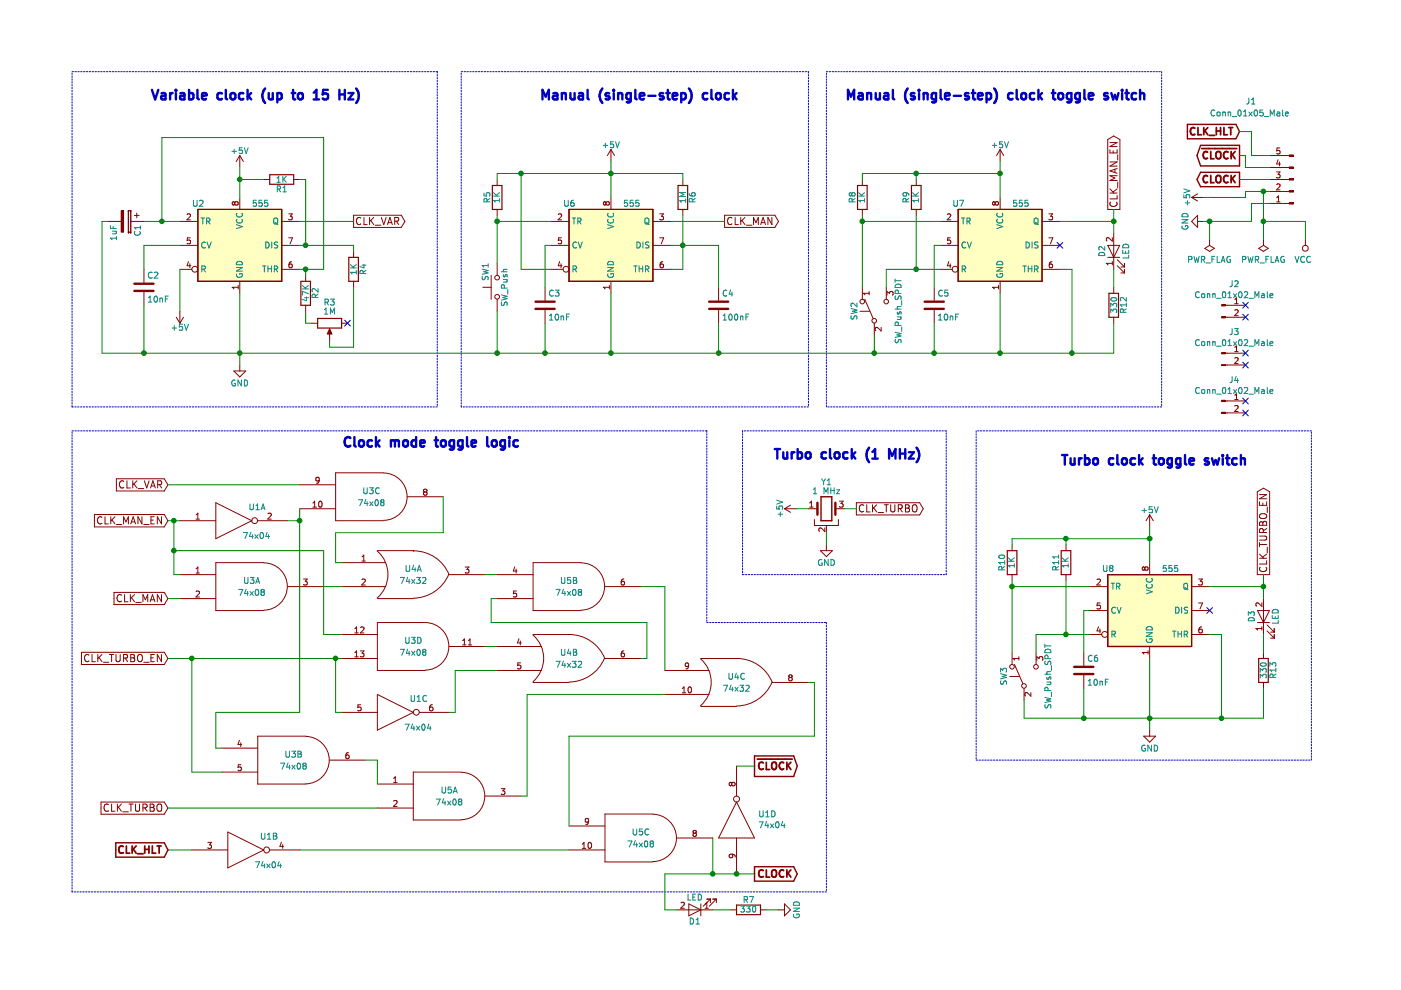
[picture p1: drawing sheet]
EESchema Schematic File Version 4
LIBS:Clock-cache
EELAYER 26 0
EELAYER END
$Descr A4 11693 8268
encoding utf-8
Sheet 1 1
Title "Clock Module"
Date "2018-04-12"
Rev "1"
Comp "Ruud van Falier"
Comment1 "SW3 is used to toggle turbo mode. While in manual mode, SW1 performs a single step."
Comment2 "and Manual (single-step) clock for debug purposes. SW2 is used to toggle manual mode,"
Comment3 "at a maximum speed of 15 Hz, Turbo (fast) clock that runs at a constant speed of 1 MHz"
Comment4 "The clock module can switch between different modes: Variable (slow) clock that can run"
$EndDescr
$Comp
L 74xx-Computer-Symbols:NE555 U2
U 1 1
P 2000 2050
F 0 "U2" H 1600 2400 50  0000 L CNN
F 1 "555" H 2100 2400 50  0000 L CNN
F 2 "Package_DIP:DIP-8_W7.62mm" H 2000 2050 50  0001 C CNN
F 3 "" H 2000 2050 50  0001 C CNN
	1    2000 2050
	1    0    0    -1  
$EndComp
$Comp
L 74xx-Computer-Symbols:CP C1
U 1 1
P 1050 1850
F 0 "C1" H 1075 1950 50  0000 L CNN
F 1 "1uF" H 1075 1750 50  0000 L CNN
F 2 "Capacitor_THT:CP_Radial_D5.0mm_P2.50mm" H 1088 1700 50  0001 C CNN
F 3 "" H 1050 1850 50  0001 C CNN
	1    1050 1850
	0    1    1    0   
$EndComp
$Comp
L 74xx-Computer-Symbols:+5V #PWR02
U 1 1
P 2000 1400
F 0 "#PWR02" H 2000 1250 50  0001 C CNN
F 1 "+5V" H 2000 1540 50  0000 C CNN
F 2 "" H 2000 1400 50  0001 C CNN
F 3 "" H 2000 1400 50  0001 C CNN
	1    2000 1400
	1    0    0    -1  
$EndComp
$Comp
L 74xx-Computer-Symbols:C C2
U 1 1
P 1200 2400
F 0 "C2" H 1225 2500 50  0000 L CNN
F 1 "10nF" H 1225 2300 50  0000 L CNN
F 2 "Capacitor_THT:C_Rect_L4.6mm_W2.0mm_P2.50mm_MKS02_FKP02" H 1238 2250 50  0001 C CNN
F 3 "" H 1200 2400 50  0001 C CNN
	1    1200 2400
	1    0    0    -1  
$EndComp
$Comp
L 74xx-Computer-Symbols:+5V #PWR01
U 1 1
P 1500 2600
F 0 "#PWR01" H 1500 2450 50  0001 C CNN
F 1 "+5V" H 1500 2740 50  0000 C CNN
F 2 "" H 1500 2600 50  0001 C CNN
F 3 "" H 1500 2600 50  0001 C CNN
	1    1500 2600
	-1   0    0    1   
$EndComp
$Comp
L 74xx-Computer-Symbols:POT R3
U 1 1
P 2750 2700
F 0 "R3" V 2575 2700 50  0000 C CNN
F 1 "1M" V 2650 2700 50  0000 C CNN
F 2 "Potentiometer_THT:Potentiometer_Piher_PT-6-V_Vertical" H 2750 2700 50  0001 C CNN
F 3 "" H 2750 2700 50  0001 C CNN
	1    2750 2700
	0    1    1    0   
$EndComp
$Comp
L 74xx-Computer-Symbols:R R1
U 1 1
P 2350 1500
F 0 "R1" V 2430 1500 50  0000 C CNN
F 1 "1K" V 2350 1500 50  0000 C CNN
F 2 "Resistor_THT:R_Axial_DIN0207_L6.3mm_D2.5mm_P7.62mm_Horizontal" V 2280 1500 50  0001 C CNN
F 3 "" H 2350 1500 50  0001 C CNN
	1    2350 1500
	0    1    1    0   
$EndComp
$Comp
L 74xx-Computer-Symbols:R R4
U 1 1
P 2950 2250
F 0 "R4" V 3030 2250 50  0000 C CNN
F 1 "1K" V 2950 2250 50  0000 C CNN
F 2 "Resistor_THT:R_Axial_DIN0207_L6.3mm_D2.5mm_P7.62mm_Horizontal" V 2880 2250 50  0001 C CNN
F 3 "" H 2950 2250 50  0001 C CNN
	1    2950 2250
	1    0    0    -1  
$EndComp
$Comp
L 74xx-Computer-Symbols:GND #PWR03
U 1 1
P 2000 3050
F 0 "#PWR03" H 2000 2800 50  0001 C CNN
F 1 "GND" H 2000 2900 50  0000 C CNN
F 2 "" H 2000 3050 50  0001 C CNN
F 3 "" H 2000 3050 50  0001 C CNN
	1    2000 3050
	1    0    0    -1  
$EndComp
$Comp
L 74xx-Computer-Symbols:R R2
U 1 1
P 2550 2450
F 0 "R2" V 2630 2450 50  0000 C CNN
F 1 "47K" V 2550 2450 50  0000 C CNN
F 2 "Resistor_THT:R_Axial_DIN0207_L6.3mm_D2.5mm_P7.62mm_Horizontal" V 2480 2450 50  0001 C CNN
F 3 "" H 2550 2450 50  0001 C CNN
	1    2550 2450
	1    0    0    -1  
$EndComp
Text Notes 1250 850  0    79   ~ 16
Variable clock (up to 15 Hz)
Text Notes 4500 850  0    79   ~ 16
Manual (single-step) clock
$Comp
L 74xx-Computer-Symbols:NE555 U6
U 1 1
P 5100 2050
F 0 "U6" H 4700 2400 50  0000 L CNN
F 1 "555" H 5200 2400 50  0000 L CNN
F 2 "Package_DIP:DIP-8_W7.62mm" H 5100 2050 50  0001 C CNN
F 3 "" H 5100 2050 50  0001 C CNN
	1    5100 2050
	1    0    0    -1  
$EndComp
$Comp
L 74xx-Computer-Symbols:+5V #PWR04
U 1 1
P 5100 1350
F 0 "#PWR04" H 5100 1200 50  0001 C CNN
F 1 "+5V" H 5100 1490 50  0000 C CNN
F 2 "" H 5100 1350 50  0001 C CNN
F 3 "" H 5100 1350 50  0001 C CNN
	1    5100 1350
	1    0    0    -1  
$EndComp
$Comp
L 74xx-Computer-Symbols:R R5
U 1 1
P 4150 1650
F 0 "R5" V 4230 1650 50  0000 C CNN
F 1 "1K" V 4150 1650 50  0000 C CNN
F 2 "Resistor_THT:R_Axial_DIN0207_L6.3mm_D2.5mm_P7.62mm_Horizontal" V 4080 1650 50  0001 C CNN
F 3 "" H 4150 1650 50  0001 C CNN
	1    4150 1650
	-1   0    0    1   
$EndComp
$Comp
L 74xx-Computer-Symbols:R R6
U 1 1
P 5700 1650
F 0 "R6" V 5780 1650 50  0000 C CNN
F 1 "1M" V 5700 1650 50  0000 C CNN
F 2 "Resistor_THT:R_Axial_DIN0207_L6.3mm_D2.5mm_P7.62mm_Horizontal" V 5630 1650 50  0001 C CNN
F 3 "" H 5700 1650 50  0001 C CNN
	1    5700 1650
	1    0    0    -1  
$EndComp
Text GLabel 6050 1850 2    60   Output ~ 0
CLK_MAN
$Comp
L 74xx-Computer-Symbols:C C4
U 1 1
P 6000 2550
F 0 "C4" H 6025 2650 50  0000 L CNN
F 1 "100nF" H 6025 2450 50  0000 L CNN
F 2 "Capacitor_THT:C_Rect_L4.6mm_W2.0mm_P2.50mm_MKS02_FKP02" H 6038 2400 50  0001 C CNN
F 3 "" H 6000 2550 50  0001 C CNN
	1    6000 2550
	1    0    0    -1  
$EndComp
$Comp
L 74xx-Computer-Symbols:C C3
U 1 1
P 4550 2550
F 0 "C3" H 4575 2650 50  0000 L CNN
F 1 "10nF" H 4575 2450 50  0000 L CNN
F 2 "Capacitor_THT:C_Rect_L4.6mm_W2.0mm_P2.50mm_MKS02_FKP02" H 4588 2400 50  0001 C CNN
F 3 "" H 4550 2550 50  0001 C CNN
	1    4550 2550
	1    0    0    -1  
$EndComp
Text Notes 7050 850  0    79   ~ 16
Manual (single-step) clock toggle switch
$Comp
L 74xx-Computer-Symbols:NE555 U7
U 1 1
P 8350 2050
F 0 "U7" H 7950 2400 50  0000 L CNN
F 1 "555" H 8450 2400 50  0000 L CNN
F 2 "Package_DIP:DIP-8_W7.62mm" H 8350 2050 50  0001 C CNN
F 3 "" H 8350 2050 50  0001 C CNN
	1    8350 2050
	1    0    0    -1  
$EndComp
$Comp
L 74xx-Computer-Symbols:+5V #PWR08
U 1 1
P 8350 1350
F 0 "#PWR08" H 8350 1200 50  0001 C CNN
F 1 "+5V" H 8350 1490 50  0000 C CNN
F 2 "" H 8350 1350 50  0001 C CNN
F 3 "" H 8350 1350 50  0001 C CNN
	1    8350 1350
	1    0    0    -1  
$EndComp
$Comp
L 74xx-Computer-Symbols:R R8
U 1 1
P 7200 1650
F 0 "R8" V 7280 1650 50  0000 C CNN
F 1 "1K" V 7200 1650 50  0000 C CNN
F 2 "Resistor_THT:R_Axial_DIN0207_L6.3mm_D2.5mm_P7.62mm_Horizontal" V 7130 1650 50  0001 C CNN
F 3 "" H 7200 1650 50  0001 C CNN
	1    7200 1650
	-1   0    0    1   
$EndComp
$Comp
L 74xx-Computer-Symbols:LED D2
U 1 1
P 9300 2100
F 0 "D2" H 9300 2200 50  0000 C CNN
F 1 "LED" H 9300 2000 50  0000 C CNN
F 2 "LED_THT:LED_D5.0mm" H 9300 2100 50  0001 C CNN
F 3 "" H 9300 2100 50  0001 C CNN
	1    9300 2100
	0    -1   -1   0   
$EndComp
Text GLabel 9300 1750 1    60   Output ~ 0
CLK_MAN_EN
$Comp
L 74xx-Computer-Symbols:R R12
U 1 1
P 9300 2550
F 0 "R12" V 9380 2550 50  0000 C CNN
F 1 "330" V 9300 2550 50  0000 C CNN
F 2 "Resistor_THT:R_Axial_DIN0207_L6.3mm_D2.5mm_P7.62mm_Horizontal" V 9230 2550 50  0001 C CNN
F 3 "" H 9300 2550 50  0001 C CNN
	1    9300 2550
	1    0    0    -1  
$EndComp
$Comp
L 74xx-Computer-Symbols:C C5
U 1 1
P 7800 2550
F 0 "C5" H 7825 2650 50  0000 L CNN
F 1 "10nF" H 7825 2450 50  0000 L CNN
F 2 "Capacitor_THT:C_Rect_L4.6mm_W2.0mm_P2.50mm_MKS02_FKP02" H 7838 2400 50  0001 C CNN
F 3 "" H 7800 2550 50  0001 C CNN
	1    7800 2550
	1    0    0    -1  
$EndComp
$Comp
L 74xx-Computer-Symbols:R R9
U 1 1
P 7650 1650
F 0 "R9" V 7730 1650 50  0000 C CNN
F 1 "1K" V 7650 1650 50  0000 C CNN
F 2 "Resistor_THT:R_Axial_DIN0207_L6.3mm_D2.5mm_P7.62mm_Horizontal" V 7580 1650 50  0001 C CNN
F 3 "" H 7650 1650 50  0001 C CNN
	1    7650 1650
	-1   0    0    1   
$EndComp
Text Notes 8850 3900 0    79   ~ 16
Turbo clock toggle switch
$Comp
L 74xx-Computer-Symbols:NE555 U8
U 1 1
P 9600 5100
F 0 "U8" H 9200 5450 50  0000 L CNN
F 1 "555" H 9700 5450 50  0000 L CNN
F 2 "Package_DIP:DIP-8_W7.62mm" H 9600 5100 50  0001 C CNN
F 3 "" H 9600 5100 50  0001 C CNN
	1    9600 5100
	1    0    0    -1  
$EndComp
$Comp
L 74xx-Computer-Symbols:+5V #PWR09
U 1 1
P 9600 4400
F 0 "#PWR09" H 9600 4250 50  0001 C CNN
F 1 "+5V" H 9600 4540 50  0000 C CNN
F 2 "" H 9600 4400 50  0001 C CNN
F 3 "" H 9600 4400 50  0001 C CNN
	1    9600 4400
	1    0    0    -1  
$EndComp
$Comp
L 74xx-Computer-Symbols:GND #PWR010
U 1 1
P 9600 6100
F 0 "#PWR010" H 9600 5850 50  0001 C CNN
F 1 "GND" H 9600 5950 50  0000 C CNN
F 2 "" H 9600 6100 50  0001 C CNN
F 3 "" H 9600 6100 50  0001 C CNN
	1    9600 6100
	1    0    0    -1  
$EndComp
$Comp
L 74xx-Computer-Symbols:R R10
U 1 1
P 8450 4700
F 0 "R10" V 8530 4700 50  0000 C CNN
F 1 "1K" V 8450 4700 50  0000 C CNN
F 2 "Resistor_THT:R_Axial_DIN0207_L6.3mm_D2.5mm_P7.62mm_Horizontal" V 8380 4700 50  0001 C CNN
F 3 "" H 8450 4700 50  0001 C CNN
	1    8450 4700
	-1   0    0    1   
$EndComp
$Comp
L 74xx-Computer-Symbols:LED D3
U 1 1
P 10550 5150
F 0 "D3" H 10550 5250 50  0000 C CNN
F 1 "LED" H 10550 5050 50  0000 C CNN
F 2 "LED_THT:LED_D5.0mm" H 10550 5150 50  0001 C CNN
F 3 "" H 10550 5150 50  0001 C CNN
	1    10550 5150
	0    -1   -1   0   
$EndComp
Text GLabel 10550 4800 1    60   Output ~ 0
CLK_TURBO_EN
$Comp
L 74xx-Computer-Symbols:R R13
U 1 1
P 10550 5600
F 0 "R13" V 10630 5600 50  0000 C CNN
F 1 "330" V 10550 5600 50  0000 C CNN
F 2 "Resistor_THT:R_Axial_DIN0207_L6.3mm_D2.5mm_P7.62mm_Horizontal" V 10480 5600 50  0001 C CNN
F 3 "" H 10550 5600 50  0001 C CNN
	1    10550 5600
	1    0    0    -1  
$EndComp
$Comp
L 74xx-Computer-Symbols:C C6
U 1 1
P 9050 5600
F 0 "C6" H 9075 5700 50  0000 L CNN
F 1 "10nF" H 9075 5500 50  0000 L CNN
F 2 "Capacitor_THT:C_Rect_L4.6mm_W2.0mm_P2.50mm_MKS02_FKP02" H 9088 5450 50  0001 C CNN
F 3 "" H 9050 5600 50  0001 C CNN
	1    9050 5600
	1    0    0    -1  
$EndComp
$Comp
L 74xx-Computer-Symbols:R R11
U 1 1
P 8900 4700
F 0 "R11" V 8980 4700 50  0000 C CNN
F 1 "1K" V 8900 4700 50  0000 C CNN
F 2 "Resistor_THT:R_Axial_DIN0207_L6.3mm_D2.5mm_P7.62mm_Horizontal" V 8830 4700 50  0001 C CNN
F 3 "" H 8900 4700 50  0001 C CNN
	1    8900 4700
	-1   0    0    1   
$EndComp
$Comp
L 74xx-Computer-Symbols:Crystal_GND2 Y1
U 1 1
P 6900 4250
F 0 "Y1" H 6900 4475 50  0000 C CNN
F 1 "1 MHz" H 6900 4400 50  0000 C CNN
F 2 "74xx-Computer-Footprints:Oscillator_DIP-8_v2" H 6900 4250 50  0001 C CNN
F 3 "" H 6900 4250 50  0001 C CNN
	1    6900 4250
	1    0    0    -1  
$EndComp
$Comp
L 74xx-Computer-Symbols:+5V #PWR06
U 1 1
P 6650 4250
F 0 "#PWR06" H 6650 4100 50  0001 C CNN
F 1 "+5V" H 6650 4390 50  0000 C CNN
F 2 "" H 6650 4250 50  0001 C CNN
F 3 "" H 6650 4250 50  0001 C CNN
	1    6650 4250
	0    -1   -1   0   
$EndComp
$Comp
L 74xx-Computer-Symbols:GND #PWR07
U 1 1
P 6900 4550
F 0 "#PWR07" H 6900 4300 50  0001 C CNN
F 1 "GND" H 6900 4400 50  0000 C CNN
F 2 "" H 6900 4550 50  0001 C CNN
F 3 "" H 6900 4550 50  0001 C CNN
	1    6900 4550
	1    0    0    -1  
$EndComp
Text GLabel 7150 4250 2    60   Output ~ 0
CLK_TURBO
Text Notes 6450 3850 0    79   ~ 16
Turbo clock (1 MHz)
Text Notes 2850 3750 0    79   ~ 16
Clock mode toggle logic
Text GLabel 1400 6750 0    60   Input ~ 0
CLK_TURBO
Text GLabel 1400 5500 0    60   Input ~ 0
CLK_TURBO_EN
Text GLabel 1400 4050 0    60   Input ~ 0
CLK_VAR
Text GLabel 1400 5000 0    60   Input ~ 0
CLK_MAN
Text GLabel 1400 4350 0    60   Input ~ 0
CLK_MAN_EN
$Comp
L 74xx-Computer-Symbols:74LS08 U3
U 3 1
P 3100 4150
F 0 "U3" H 3100 4200 50  0000 C CNN
F 1 "74x08" H 3100 4100 50  0000 C CNN
F 2 "Package_DIP:DIP-14_W7.62mm" H 3100 4150 50  0001 C CNN
F 3 "" H 3100 4150 50  0001 C CNN
	3    3100 4150
	1    0    0    -1  
$EndComp
$Comp
L 74xx-Computer-Symbols:74LS08 U3
U 1 1
P 2100 4900
F 0 "U3" H 2100 4950 50  0000 C CNN
F 1 "74x08" H 2100 4850 50  0000 C CNN
F 2 "Package_DIP:DIP-14_W7.62mm" H 2100 4900 50  0001 C CNN
F 3 "" H 2100 4900 50  0001 C CNN
	1    2100 4900
	1    0    0    -1  
$EndComp
$Comp
L 74xx-Computer-Symbols:74LS08 U5
U 1 1
P 3750 6650
F 0 "U5" H 3750 6700 50  0000 C CNN
F 1 "74x08" H 3750 6600 50  0000 C CNN
F 2 "Package_DIP:DIP-14_W7.62mm" H 3750 6650 50  0001 C CNN
F 3 "" H 3750 6650 50  0001 C CNN
	1    3750 6650
	1    0    0    -1  
$EndComp
$Comp
L 74xx-Computer-Symbols:74LS08 U5
U 2 1
P 4750 4900
F 0 "U5" H 4750 4950 50  0000 C CNN
F 1 "74x08" H 4750 4850 50  0000 C CNN
F 2 "Package_DIP:DIP-14_W7.62mm" H 4750 4900 50  0001 C CNN
F 3 "" H 4750 4900 50  0001 C CNN
	2    4750 4900
	1    0    0    -1  
$EndComp
$Comp
L 74xx-Computer-Symbols:74LS08 U3
U 4 1
P 3450 5400
F 0 "U3" H 3450 5450 50  0000 C CNN
F 1 "74x08" H 3450 5350 50  0000 C CNN
F 2 "Package_DIP:DIP-14_W7.62mm" H 3450 5400 50  0001 C CNN
F 3 "" H 3450 5400 50  0001 C CNN
	4    3450 5400
	1    0    0    -1  
$EndComp
$Comp
L 74xx-Computer-Symbols:74LS08 U3
U 2 1
P 2450 6350
F 0 "U3" H 2450 6400 50  0000 C CNN
F 1 "74x08" H 2450 6300 50  0000 C CNN
F 2 "Package_DIP:DIP-14_W7.62mm" H 2450 6350 50  0001 C CNN
F 3 "" H 2450 6350 50  0001 C CNN
	2    2450 6350
	1    0    0    -1  
$EndComp
$Comp
L 74xx-Computer-Symbols:74LS08 U5
U 3 1
P 5350 7000
F 0 "U5" H 5350 7050 50  0000 C CNN
F 1 "74x08" H 5350 6950 50  0000 C CNN
F 2 "Package_DIP:DIP-14_W7.62mm" H 5350 7000 50  0001 C CNN
F 3 "" H 5350 7000 50  0001 C CNN
	3    5350 7000
	1    0    0    -1  
$EndComp
$Comp
L 74xx-Computer-Symbols:74LS32 U4
U 1 1
P 3450 4800
F 0 "U4" H 3450 4850 50  0000 C CNN
F 1 "74x32" H 3450 4750 50  0000 C CNN
F 2 "Package_DIP:DIP-14_W7.62mm" H 3450 4800 50  0001 C CNN
F 3 "" H 3450 4800 50  0001 C CNN
	1    3450 4800
	1    0    0    -1  
$EndComp
$Comp
L 74xx-Computer-Symbols:74LS32 U4
U 2 1
P 4750 5500
F 0 "U4" H 4750 5550 50  0000 C CNN
F 1 "74x32" H 4750 5450 50  0000 C CNN
F 2 "Package_DIP:DIP-14_W7.62mm" H 4750 5500 50  0001 C CNN
F 3 "" H 4750 5500 50  0001 C CNN
	2    4750 5500
	1    0    0    -1  
$EndComp
$Comp
L 74xx-Computer-Symbols:74LS32 U4
U 3 1
P 6150 5700
F 0 "U4" H 6150 5750 50  0000 C CNN
F 1 "74x32" H 6150 5650 50  0000 C CNN
F 2 "Package_DIP:DIP-14_W7.62mm" H 6150 5700 50  0001 C CNN
F 3 "" H 6150 5700 50  0001 C CNN
	3    6150 5700
	1    0    0    -1  
$EndComp
$Comp
L 74xx-Computer-Symbols:74LS04 U1
U 1 1
P 1950 4350
F 0 "U1" H 2145 4465 50  0000 C CNN
F 1 "74x04" H 2140 4225 50  0000 C CNN
F 2 "Package_DIP:DIP-14_W7.62mm" H 1950 4350 50  0001 C CNN
F 3 "" H 1950 4350 50  0001 C CNN
	1    1950 4350
	1    0    0    -1  
$EndComp
$Comp
L 74xx-Computer-Symbols:74LS04 U1
U 3 1
P 3300 5950
F 0 "U1" H 3495 6065 50  0000 C CNN
F 1 "74x04" H 3490 5825 50  0000 C CNN
F 2 "Package_DIP:DIP-14_W7.62mm" H 3300 5950 50  0001 C CNN
F 3 "" H 3300 5950 50  0001 C CNN
	3    3300 5950
	1    0    0    -1  
$EndComp
$Comp
L 74xx-Computer-Symbols:SW_Push SW1
U 1 1
P 4150 2400
F 0 "SW1" H 4200 2500 50  0000 L CNN
F 1 "SW_Push" H 4150 2340 50  0000 C CNN
F 2 "74xx-Computer-Footprints:SW_6mm_Tact" H 4150 2600 50  0001 C CNN
F 3 "" H 4150 2600 50  0001 C CNN
	1    4150 2400
	0    -1   -1   0   
$EndComp
$Comp
L 74xx-Computer-Symbols:SW_Push_SPDT SW2
U 1 1
P 7300 2600
F 0 "SW2" H 7300 2770 50  0000 C CNN
F 1 "SW_Push_SPDT" H 7300 2400 50  0000 C CNN
F 2 "74xx-Computer-Footprints:Switch" H 7300 2600 50  0001 C CNN
F 3 "" H 7300 2600 50  0001 C CNN
	1    7300 2600
	0    -1   -1   0   
$EndComp
$Comp
L 74xx-Computer-Symbols:SW_Push_SPDT SW3
U 1 1
P 8550 5650
F 0 "SW3" H 8550 5820 50  0000 C CNN
F 1 "SW_Push_SPDT" H 8550 5450 50  0000 C CNN
F 2 "74xx-Computer-Footprints:Switch" H 8550 5650 50  0001 C CNN
F 3 "" H 8550 5650 50  0001 C CNN
	1    8550 5650
	0    -1   -1   0   
$EndComp
NoConn ~ 8850 2050
NoConn ~ 10100 5100
Wire Wire Line
	2700 2250 2700 1150
Wire Wire Line
	2500 2250 2550 2250
Wire Wire Line
	2000 2450 2000 2950
Wire Wire Line
	850  2950 1200 2950
Connection ~ 2000 2950
Wire Wire Line
	850  1850 900  1850
Wire Wire Line
	850  1850 850  2950
Wire Wire Line
	2000 1400 2000 1500
Wire Wire Line
	1200 1850 1350 1850
Wire Wire Line
	1500 2250 1500 2600
Wire Wire Line
	2700 1150 1350 1150
Wire Wire Line
	1350 1150 1350 1850
Connection ~ 1350 1850
Wire Wire Line
	1500 2050 1200 2050
Wire Wire Line
	1200 2050 1200 2250
Wire Wire Line
	1200 2550 1200 2950
Connection ~ 1200 2950
Wire Wire Line
	2200 1500 2000 1500
Connection ~ 2000 1500
Wire Wire Line
	2500 1500 2550 1500
Wire Wire Line
	2550 1500 2550 2050
Wire Wire Line
	2500 2050 2550 2050
Connection ~ 2550 2050
Wire Wire Line
	2950 2050 2950 2100
Wire Wire Line
	2600 2700 2550 2700
Wire Wire Line
	2550 2600 2550 2700
Connection ~ 2550 2250
Wire Wire Line
	2550 2250 2550 2300
Wire Wire Line
	5100 1350 5100 1450
Wire Wire Line
	4150 1850 4600 1850
Wire Wire Line
	4150 2950 4550 2950
Wire Wire Line
	5100 2450 5100 2950
Connection ~ 5100 1450
Connection ~ 5100 2950
Wire Wire Line
	5600 2050 5700 2050
Wire Wire Line
	5700 1800 5700 2050
Wire Wire Line
	5700 2250 5600 2250
Connection ~ 5700 2050
Wire Wire Line
	5700 1450 5700 1500
Wire Wire Line
	4150 1800 4150 1850
Connection ~ 4150 1850
Wire Wire Line
	4150 1450 4350 1450
Wire Wire Line
	4600 2250 4350 2250
Wire Wire Line
	4350 2250 4350 1450
Connection ~ 4350 1450
Wire Wire Line
	6000 2050 6000 2400
Wire Wire Line
	6000 2700 6000 2950
Connection ~ 6000 2950
Wire Wire Line
	4600 2050 4550 2050
Wire Wire Line
	4550 2050 4550 2400
Wire Wire Line
	4550 2700 4550 2950
Connection ~ 4550 2950
Wire Wire Line
	4150 2600 4150 2950
Wire Wire Line
	4150 1450 4150 1500
Wire Wire Line
	8350 1350 8350 1450
Wire Wire Line
	7200 1850 7850 1850
Wire Wire Line
	8350 2450 8350 2950
Connection ~ 8350 1450
Connection ~ 8350 2950
Wire Wire Line
	8950 2250 8850 2250
Connection ~ 7200 1850
Wire Wire Line
	7200 1450 7650 1450
Wire Wire Line
	9300 1750 9300 1850
Wire Wire Line
	9300 2950 9300 2700
Wire Wire Line
	9300 2250 9300 2400
Connection ~ 9300 1850
Wire Wire Line
	7850 2050 7800 2050
Wire Wire Line
	7800 2050 7800 2400
Wire Wire Line
	7800 2700 7800 2950
Connection ~ 7800 2950
Wire Wire Line
	7200 1800 7200 1850
Wire Wire Line
	7650 1500 7650 1450
Connection ~ 7650 1450
Wire Wire Line
	7400 2250 7650 2250
Wire Wire Line
	7650 2250 7650 1800
Wire Wire Line
	8950 2950 8950 2250
Connection ~ 8950 2950
Wire Wire Line
	7300 2950 7800 2950
Wire Wire Line
	8850 1850 9300 1850
Wire Wire Line
	7300 2800 7300 2950
Wire Wire Line
	7400 2400 7400 2250
Connection ~ 7650 2250
Wire Wire Line
	7200 1450 7200 1500
Wire Wire Line
	9600 4400 9600 4500
Wire Wire Line
	8450 4900 9100 4900
Wire Wire Line
	9600 5500 9600 6000
Connection ~ 9600 4500
Connection ~ 9600 6000
Wire Wire Line
	10200 5300 10100 5300
Connection ~ 8450 4900
Wire Wire Line
	8450 4500 8900 4500
Wire Wire Line
	10550 4800 10550 4900
Wire Wire Line
	10550 6000 10550 5750
Wire Wire Line
	10550 5300 10550 5450
Wire Wire Line
	9100 5100 9050 5100
Wire Wire Line
	9050 5100 9050 5450
Wire Wire Line
	9050 5750 9050 6000
Connection ~ 9050 6000
Wire Wire Line
	8450 4850 8450 4900
Wire Wire Line
	8900 4550 8900 4500
Connection ~ 8900 4500
Wire Wire Line
	8650 5300 8900 5300
Wire Wire Line
	8900 5300 8900 4850
Wire Wire Line
	10200 6000 10200 5300
Connection ~ 10200 6000
Wire Wire Line
	8550 6000 9050 6000
Wire Wire Line
	10100 4900 10550 4900
Wire Wire Line
	8550 5850 8550 6000
Wire Wire Line
	8650 5450 8650 5300
Connection ~ 8900 5300
Wire Wire Line
	8450 4500 8450 4550
Wire Wire Line
	6650 4250 6750 4250
Wire Wire Line
	6900 4450 6900 4550
Wire Wire Line
	7050 4250 7150 4250
Wire Wire Line
	1400 4050 2500 4050
Wire Wire Line
	1400 4350 1450 4350
Wire Wire Line
	2500 4250 2500 4350
Wire Wire Line
	1450 4800 1500 4800
Wire Wire Line
	1450 4350 1450 4600
Connection ~ 1450 4350
Wire Wire Line
	1400 5000 1500 5000
Wire Wire Line
	2700 4900 2850 4900
Wire Wire Line
	2850 4700 2800 4700
Wire Wire Line
	2800 4700 2800 4450
Wire Wire Line
	2800 4450 3700 4450
Wire Wire Line
	3700 4450 3700 4150
Wire Wire Line
	4050 4800 4150 4800
Wire Wire Line
	2850 5300 2700 5300
Wire Wire Line
	2700 5300 2700 4600
Wire Wire Line
	2700 4600 1450 4600
Connection ~ 1450 4600
Wire Wire Line
	2800 5950 2850 5950
Wire Wire Line
	2800 5500 2800 5950
Wire Wire Line
	4050 5400 4150 5400
Wire Wire Line
	3750 5950 3800 5950
Wire Wire Line
	3800 5950 3800 5600
Wire Wire Line
	3800 5600 4150 5600
Wire Wire Line
	5350 5500 5400 5500
Wire Wire Line
	5400 5500 5400 5200
Wire Wire Line
	5400 5200 4100 5200
Wire Wire Line
	4100 5200 4100 5000
Wire Wire Line
	4100 5000 4150 5000
Wire Wire Line
	5550 4900 5550 5600
Wire Wire Line
	6750 5700 6800 5700
Wire Wire Line
	6800 5700 6800 6150
Wire Wire Line
	6800 6150 4750 6150
Wire Wire Line
	4750 6150 4750 6900
Wire Wire Line
	1850 6250 1800 6250
Wire Wire Line
	1800 6250 1800 5950
Wire Wire Line
	1800 5950 2500 5950
Wire Wire Line
	2500 4350 2400 4350
Connection ~ 2500 4350
Wire Wire Line
	1600 6450 1850 6450
Wire Wire Line
	1400 5500 1600 5500
Connection ~ 2800 5500
Wire Wire Line
	1600 6450 1600 5500
Connection ~ 1600 5500
Wire Wire Line
	1400 6750 3150 6750
Wire Wire Line
	3150 6550 3150 6350
Wire Wire Line
	3150 6350 3050 6350
Wire Wire Line
	4350 6650 4400 6650
Wire Wire Line
	4400 6650 4400 5800
Wire Wire Line
	4400 5800 5550 5800
Wire Wire Line
	4750 7100 2500 7100
Wire Notes Line
	9700 600  9700 3400
Wire Notes Line
	9700 3400 6900 3400
Wire Notes Line
	6900 3400 6900 600 
Wire Notes Line
	6900 600  9700 600 
Wire Notes Line
	3850 600  6750 600 
Wire Notes Line
	6750 600  6750 3400
Wire Notes Line
	6750 3400 3850 3400
Wire Notes Line
	3850 3400 3850 600 
Wire Notes Line
	3650 600  3650 3400
Wire Notes Line
	3650 3400 600  3400
Wire Notes Line
	600  3400 600  600 
Wire Notes Line
	10950 3600 8150 3600
Wire Notes Line
	8150 3600 8150 6350
Wire Notes Line
	8150 6350 10950 6350
Wire Notes Line
	10950 6350 10950 3600
Wire Notes Line
	7900 3600 6200 3600
Wire Notes Line
	6200 3600 6200 4800
Wire Notes Line
	6200 4800 7900 4800
Wire Notes Line
	7900 4800 7900 3600
Wire Wire Line
	5350 4900 5550 4900
Wire Notes Line
	600  3600 5900 3600
Wire Notes Line
	5900 3600 5900 5200
Wire Notes Line
	5900 5200 6900 5200
Wire Notes Line
	6900 5200 6900 7450
Wire Notes Line
	6900 7450 600  7450
Wire Notes Line
	600  7450 600  3600
Wire Wire Line
	2000 2950 2000 3050
Wire Wire Line
	1350 1850 1500 1850
Wire Wire Line
	1200 2950 2000 2950
Wire Wire Line
	2000 1500 2000 1650
Wire Wire Line
	2550 2050 2950 2050
Wire Wire Line
	2550 2250 2700 2250
Wire Wire Line
	5100 1450 5100 1650
Wire Wire Line
	5100 1450 5700 1450
Wire Wire Line
	5100 2950 6000 2950
Wire Wire Line
	5700 2050 6000 2050
Wire Wire Line
	5700 2050 5700 2250
Wire Wire Line
	4150 1850 4150 2200
Wire Wire Line
	4350 1450 5100 1450
Wire Wire Line
	4550 2950 5100 2950
Wire Wire Line
	8350 1450 8350 1650
Wire Wire Line
	8350 2950 8950 2950
Wire Wire Line
	7200 1850 7200 2400
Wire Wire Line
	9300 1850 9300 1950
Wire Wire Line
	7800 2950 8350 2950
Wire Wire Line
	7650 1450 8350 1450
Wire Wire Line
	8950 2950 9300 2950
Wire Wire Line
	7650 2250 7850 2250
Wire Wire Line
	9600 4500 9600 4700
Wire Wire Line
	9600 6000 9600 6100
Wire Wire Line
	9600 6000 10200 6000
Wire Wire Line
	8450 4900 8450 5450
Wire Wire Line
	10550 4900 10550 5000
Wire Wire Line
	9050 6000 9600 6000
Wire Wire Line
	8900 4500 9600 4500
Wire Wire Line
	10200 6000 10550 6000
Wire Wire Line
	8900 5300 9100 5300
Wire Wire Line
	1450 4350 1500 4350
Wire Wire Line
	1450 4600 1450 4800
Wire Wire Line
	2500 4350 2500 5950
Wire Wire Line
	2800 5500 2850 5500
Wire Wire Line
	1600 5500 2800 5500
Wire Notes Line
	600  600  3650 600 
Connection ~ 4150 2950
Connection ~ 7300 2950
Text GLabel 2950 1850 2    60   Output ~ 0
CLK_VAR
$Comp
L Connector:Conn_01x05_Male J1
U 1 1
P 10800 1500
F 0 "J1" H 11200 850 50  0000 R CNN
F 1 "Conn_01x05_Male" H 11500 950 50  0000 R CNN
F 2 "Connector_PinHeader_2.54mm:PinHeader_1x05_P2.54mm_Vertical" H 10800 1500 50  0001 C CNN
F 3 "~" H 10800 1500 50  0001 C CNN
	1    10800 1500
	-1   0    0    1   
$EndComp
$Comp
L 74xx-Computer-Symbols:GND #PWR012
U 1 1
P 10050 1850
F 0 "#PWR012" H 10050 1600 50  0001 C CNN
F 1 "GND" H 10050 1700 50  0000 C CNN
F 2 "" H 10050 1850 50  0001 C CNN
F 3 "" H 10050 1850 50  0001 C CNN
	1    10050 1850
	0    1    1    0   
$EndComp
$Comp
L 74xx-Computer-Symbols:+5V #PWR011
U 1 1
P 10050 1650
F 0 "#PWR011" H 10050 1500 50  0001 C CNN
F 1 "+5V" H 10050 1790 50  0000 C CNN
F 2 "" H 10050 1650 50  0001 C CNN
F 3 "" H 10050 1650 50  0001 C CNN
	1    10050 1650
	0    -1   -1   0   
$EndComp
$Comp
L 74xx-Computer-Symbols:74LS04 U1
U 2 1
P 2050 7100
F 0 "U1" H 2245 7215 50  0000 C CNN
F 1 "74x04" H 2240 6975 50  0000 C CNN
F 2 "Package_DIP:DIP-14_W7.62mm" H 2050 7100 50  0001 C CNN
F 3 "" H 2050 7100 50  0001 C CNN
	2    2050 7100
	1    0    0    -1  
$EndComp
Wire Wire Line
	1400 7100 1600 7100
$Comp
L 74xx-Computer-Symbols:74LS04 U1
U 4 1
P 6150 6850
F 0 "U1" V 6196 6672 50  0000 R CNN
F 1 "74x04" V 6105 6672 50  0000 R CNN
F 2 "Package_DIP:DIP-14_W7.62mm" H 6150 6850 50  0001 C CNN
F 3 "" H 6150 6850 50  0001 C CNN
	4    6150 6850
	0    -1   -1   0   
$EndComp
Wire Wire Line
	5950 7000 5950 7300
Wire Wire Line
	6300 7300 6150 7300
Connection ~ 6150 7300
Wire Wire Line
	6150 7300 5950 7300
Wire Wire Line
	6150 6400 6300 6400
Text GLabel 1400 7100 0    60   Input ~ 12
CLK_HLT
Text GLabel 6300 7300 2    60   Output ~ 12
CLOCK
Text GLabel 6300 6400 2    60   Output ~ 12
~CLOCK
Text GLabel 10350 1100 0    60   Input ~ 12
CLK_HLT
Text GLabel 10350 1500 0    60   Output ~ 12
CLOCK
Text GLabel 10350 1300 0    60   Output ~ 12
~CLOCK
Wire Wire Line
	10350 1500 10600 1500
Wire Wire Line
	10350 1300 10400 1300
Wire Wire Line
	10400 1300 10400 1400
Wire Wire Line
	10400 1400 10600 1400
Wire Wire Line
	10450 1300 10450 1100
Wire Wire Line
	10450 1100 10350 1100
Wire Wire Line
	10450 1300 10600 1300
$Comp
L power:PWR_FLAG #FLG01
U 1 1
P 10100 2000
F 0 "#FLG01" H 10100 2075 50  0001 C CNN
F 1 "PWR_FLAG" H 10100 2173 50  0000 C CNN
F 2 "" H 10100 2000 50  0001 C CNN
F 3 "~" H 10100 2000 50  0001 C CNN
	1    10100 2000
	-1   0    0    1   
$EndComp
$Comp
L power:PWR_FLAG #FLG02
U 1 1
P 10550 2000
F 0 "#FLG02" H 10550 2075 50  0001 C CNN
F 1 "PWR_FLAG" H 10550 2173 50  0000 C CNN
F 2 "" H 10550 2000 50  0001 C CNN
F 3 "~" H 10550 2000 50  0001 C CNN
	1    10550 2000
	-1   0    0    1   
$EndComp
Wire Wire Line
	10600 1600 10550 1600
Wire Wire Line
	10400 1600 10400 1650
Wire Wire Line
	10400 1650 10050 1650
Wire Wire Line
	10450 1700 10450 1850
Wire Wire Line
	10450 1850 10100 1850
Wire Wire Line
	10450 1700 10600 1700
Wire Wire Line
	10550 2000 10550 1850
Connection ~ 10550 1600
Wire Wire Line
	10550 1600 10400 1600
Wire Wire Line
	10100 2000 10100 1850
Connection ~ 10100 1850
Wire Wire Line
	10100 1850 10050 1850
Wire Wire Line
	2000 2950 4150 2950
Wire Wire Line
	6000 2950 7300 2950
Wire Wire Line
	2950 1850 2500 1850
Wire Wire Line
	6050 1850 5600 1850
Connection ~ 10550 4900
$Comp
L 74xx-Computer-Symbols:LED D1
U 1 1
P 5800 7600
F 0 "D1" H 5800 7700 50  0000 C CNN
F 1 "LED" H 5800 7500 50  0000 C CNN
F 2 "LED_THT:LED_D5.0mm" H 5800 7600 50  0001 C CNN
F 3 "" H 5800 7600 50  0001 C CNN
	1    5800 7600
	-1   0    0    1   
$EndComp
$Comp
L 74xx-Computer-Symbols:R R7
U 1 1
P 6250 7600
F 0 "R7" V 6330 7600 50  0000 C CNN
F 1 "330" V 6250 7600 50  0000 C CNN
F 2 "Resistor_THT:R_Axial_DIN0207_L6.3mm_D2.5mm_P7.62mm_Horizontal" V 6180 7600 50  0001 C CNN
F 3 "" H 6250 7600 50  0001 C CNN
	1    6250 7600
	0    -1   -1   0   
$EndComp
Wire Wire Line
	6500 7600 6400 7600
Wire Wire Line
	5950 7600 6100 7600
Wire Wire Line
	5550 7600 5650 7600
Wire Wire Line
	5950 7300 5550 7300
Wire Wire Line
	5550 7300 5550 7600
Connection ~ 5950 7300
$Comp
L 74xx-Computer-Symbols:GND #PWR05
U 1 1
P 6500 7600
F 0 "#PWR05" H 6500 7350 50  0001 C CNN
F 1 "GND" H 6500 7450 50  0000 C CNN
F 2 "" H 6500 7600 50  0001 C CNN
F 3 "" H 6500 7600 50  0001 C CNN
	1    6500 7600
	0    -1   -1   0   
$EndComp
$Comp
L power:VCC #PWR0101
U 1 1
P 10900 2000
F 0 "#PWR0101" H 10900 1850 50  0001 C CNN
F 1 "VCC" H 10918 2173 50  0000 C CNN
F 2 "" H 10900 2000 50  0001 C CNN
F 3 "" H 10900 2000 50  0001 C CNN
	1    10900 2000
	-1   0    0    1   
$EndComp
Wire Wire Line
	10900 2000 10900 1850
Wire Wire Line
	10900 1850 10550 1850
Connection ~ 10550 1850
Wire Wire Line
	10550 1850 10550 1600
NoConn ~ 2900 2700
Wire Wire Line
	2750 2900 2750 2850
Wire Wire Line
	2950 2900 2750 2900
Wire Wire Line
	2950 2400 2950 2900
$Comp
L Connector:Conn_01x02_Male J2
U 1 1
P 10200 2550
F 0 "J2" H 10306 2728 50  0000 C CNN
F 1 "Conn_01x02_Male" H 10306 2637 50  0000 C CNN
F 2 "Connector_PinHeader_2.54mm:PinHeader_1x02_P2.54mm_Vertical" H 10200 2550 50  0001 C CNN
F 3 "~" H 10200 2550 50  0001 C CNN
	1    10200 2550
	1    0    0    -1  
$EndComp
NoConn ~ 10400 2550
NoConn ~ 10400 2650
$Comp
L Connector:Conn_01x02_Male J3
U 1 1
P 10200 2950
F 0 "J3" H 10306 3128 50  0000 C CNN
F 1 "Conn_01x02_Male" H 10306 3037 50  0000 C CNN
F 2 "Connector_PinHeader_2.54mm:PinHeader_1x02_P2.54mm_Vertical" H 10200 2950 50  0001 C CNN
F 3 "~" H 10200 2950 50  0001 C CNN
	1    10200 2950
	1    0    0    -1  
$EndComp
NoConn ~ 10400 2950
NoConn ~ 10400 3050
$Comp
L Connector:Conn_01x02_Male J4
U 1 1
P 10200 3350
F 0 "J4" H 10306 3528 50  0000 C CNN
F 1 "Conn_01x02_Male" H 10306 3437 50  0000 C CNN
F 2 "Connector_PinHeader_2.54mm:PinHeader_1x02_P2.54mm_Vertical" H 10200 3350 50  0001 C CNN
F 3 "~" H 10200 3350 50  0001 C CNN
	1    10200 3350
	1    0    0    -1  
$EndComp
NoConn ~ 10400 3350
NoConn ~ 10400 3450
$EndSCHEMATC
